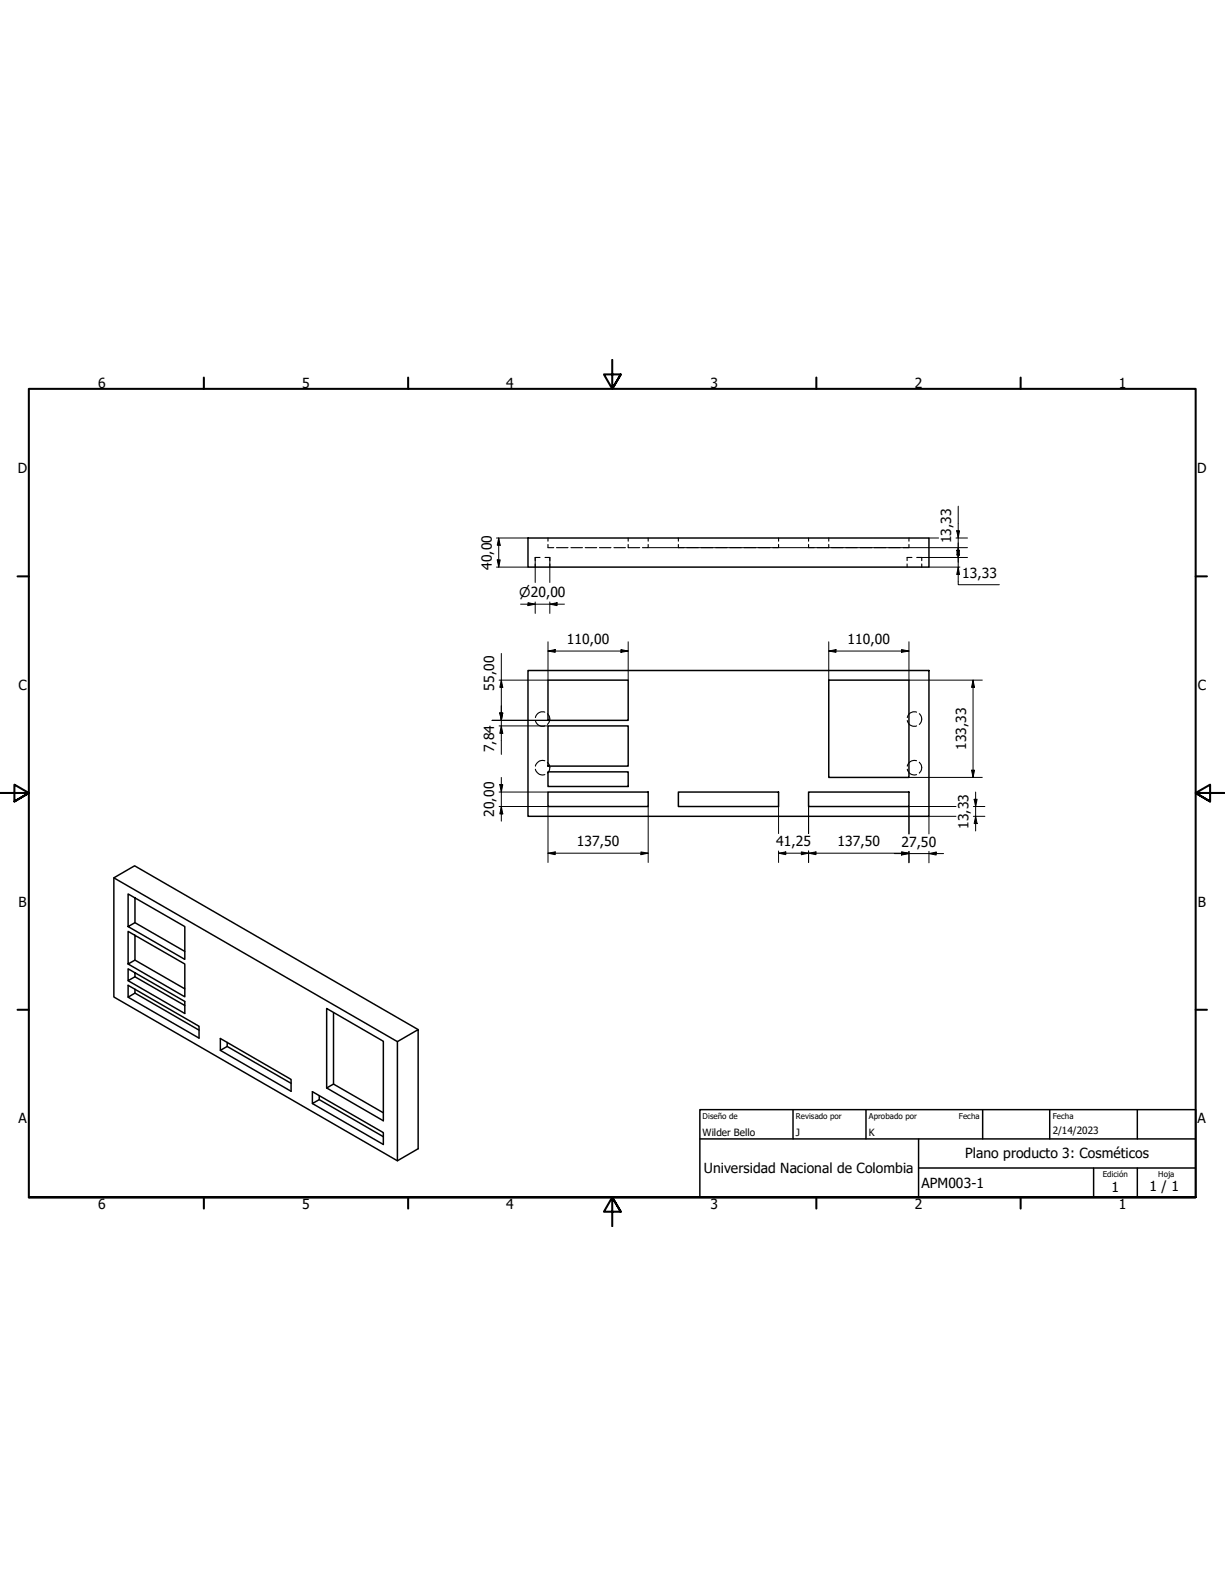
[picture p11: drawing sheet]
<svg xmlns="http://www.w3.org/2000/svg" width="216mm" height="279mm" viewBox="0 0 216 279" stroke-linecap="round" stroke-linejoin="round" font-family="sans-serif">
<!-- layer: Oculto (ISO) -->
<g fill="none" stroke="#000" stroke-width=".2">
<path d="M94.3 99.4v.5M95.2 98.2h-.9v.6M96.1 98.2h.8v.6M96.6 95.9v.6h1M96.6 94.8v.5M96.9 99.4v.5M98.1 96.5h2M100.6 96.5h2.1M103.1 96.5h2.1M105.7 96.5h2M108.2 96.5h2M110.7 95.9v.6h2"/>
<path d="M110.7 94.8v.5M114.2 95.9v.6h-1M114.2 94.8v.5M119.6 94.8v.5M119.6 95.9v.6h1M121.1 96.5h2M123.6 96.5h2M126.1 96.5h2M128.6 96.5h2.1M131.1 96.5h2.1M133.7 96.5h2M137.2 95.9v.6h-1"/>
<path d="M137.2 94.8v.5M142.5 95.9v.6h1M142.5 94.8v.5M146.1 95.9v.6h-2.1M146.1 94.8v.5M146.6 96.5h2M149.1 96.5h2M151.6 96.5h2M154.1 96.5h2.1M156.6 96.5h2.1M159.9 99.4v.5M160.2 95.9v.6h-1"/>
<path d="M160.2 94.8v.5M160.7 98.2h-.8v.6M161.6 98.2h.9v.6M162.5 99.4v.5M94.4 126.9a1.27 1.27 0 0 0 1.6 1M94.4 135.5a1.32 1.32 0 0 0 1.6 1M96 125.5a1.28 1.28 0 0 0-1.6 .9M96 134a1.28 1.28 0 0 0-1.6 1M96.5 125.7a1.27 1.27 0 0 1 0 1.9M96.5 134.3a1.3 1.3 0 0 1 0 1.9M159.9 135.5a1.27 1.27 0 0 0 1.6 1M159.9 126.9a1.22 1.22 0 0 0 1.6 1"/>
<path d="M161.5 134a1.26 1.26 0 0 0-1.6 1M161.5 125.5a1.26 1.26 0 0 0-1.6 .9M162 134.3a1.3 1.3 0 0 1 0 1.9M162 125.7a1.27 1.27 0 0 1 0 1.9"/>
</g>
<!-- layer: Visible (ISO) -->
<g fill="none" stroke="#000" stroke-width=".26">
<path d="M93.1 94.8h70.6v5.1h-70.6zM93.1 118.1h70.6v25.7h-70.6zM96.6 119.8h14.1v7.1h-14.1zM146.1 119.8h14.1v17.2h-14.1zM96.6 139.5h17.6v2.6h-17.6zM96.6 127.9h14.1v7.1h-14.1zM96.6 136h14.1v2.6h-14.1zM119.6 139.5h17.6v2.6h-17.6zM142.5 139.5h17.7v2.6h-17.7zM20.1 154.6l49.9 28.9 3.7-2.1v21l-3.7 2.1-49.9-28.9v-21l3.6-2.1 50 28.9M23.8 158.2v4.3l-1.2 .7v-5.7l10 5.7v5.8l-10-5.8M23.8 174.3v.7l-1.2 .7v-2.1l12.5 7.2v2.1l-12.5-7.2"/>
<path d="M23.8 164.8v4.3l-1.2 .7v-5.7l10 5.7v5.8l-10-5.8M23.8 171.4v.7l-1.2 .7v-2.1l10 5.7v2.1l-10-5.7M23.8 175l11.3 6.5M23.8 162.5l8.8 5.1M23.8 169.1l8.8 5.1M23.8 172.1l8.8 5M57.6 177.7l10 5.7v14l-10-5.7zM58.8 178.4v12.6M40 183.6v.8l-1.2 .6v-2.1l12.5 7.3v2.1l-12.5-7.3M40 184.4l11.3 6.4M56.3 193v.7l-1.2 .7v-2.1l12.5 7.2v2.1l-12.5-7.2M56.3 193.7l11.3 6.5"/>
<path d="M57.6 191.7l1.2-.7 8.8 5M70 183.5v21"/>
</g>
<!-- layer: Borde (ISO) -->
<g fill="none" stroke="#000" stroke-width=".36">
<path d="M35.9 66.5v2M71.9 66.5v2M107.9 63.4v5.1l-1.5-2.5h3l-1.5 2.5 1.5-2.5M143.9 66.5v2M179.9 66.5v2M3.1 101.5h2M210.7 101.5h2M0 139.7h5.1l-2.6-1.5v3l2.6-1.5-2.6 1.5M215.9 139.7h-5.2l2.6-1.5v3l-2.6-1.5 2.6 1.5M3.1 177.9h2M210.7 177.9h2M5.1 210.9v-142.4h205.6v142.4h-205.6h205.6"/>
<path d="M35.9 210.9v2M71.9 210.9v2M109.4 213.5l-1.5-2.6 1.5 2.6h-3l1.5-2.6v5.1M143.9 210.9v2M179.9 210.9v2"/>
</g>
<path d="M123.3 195.5h87.4v15.4h-87.4zM139.8 195.5v5.1M152.6 195.5v5.1M173.2 195.5v5.1M185 195.5v5.1M200.4 195.5v5.1M123.3 200.6h87.4M161.9 205.8h48.8M161.9 200.6v10.3M192.7 205.8v5.1M200.4 205.8v5.1" fill="none" stroke="#000" stroke-width=".26"/>
<!-- layer: Cota (ISO) -->
<g fill="none" stroke="#000" stroke-width=".18">
<path d="M87.5 94.8h5.6M87.5 99.9h5.6M87.6 98.6h.6l-.3 1.3zM87.9 94.8l.3 1.3h-.6zM87.9 94.8v5.1M94.3 98.2v4.4M96.9 98.2v4.4M114.2 96.5h56.3M162.5 98.2h8M163.7 94.8h1.7M163.7 99.9h5.5M168.5 94.8h2"/>
<path d="M168.6 93.5h.5l-.2 1.3zM168.6 96.9h.5l-.2 1.3zM168.9 96.5l.2 1.3h-.5zM168.9 99.9l.2 1.3h-.5zM168.9 89.2v13.8h7.2M88.4 119.8l.2 1.3h-.5zM88.4 115.1v17.8M91.7 106.4h7.8M93.1 106.2l1.2 .2-1.2 .3zM94.3 106v2.1M96.6 114.7l1.3-.3v.5zM96.6 114.7h14.1"/>
<path d="M96.6 113.1v6.7h-8.6M96.9 106.4l1.3-.2v.5zM96.9 106v2.1M109.4 114.4l1.3 .3-1.3 .2zM110.7 113.1v6.7M146.1 114.7l1.2-.3v.5zM146.1 114.7h14.1M146.1 113.1v6.7M158.9 114.4l1.3 .3-1.3 .2zM160.2 113.1v6.7h12.9M171.5 119.8l.3 1.3h-.6zM171.5 119.8v17.2"/>
<path d="M86.7 126.9h9.9M88 127.9h8.6M88 139.5h8.6M88.1 125.6h.5l-.2 1.3zM88.1 138.2h.5l-.2 1.3zM88.4 127.9l.2 1.3h-.5zM88.4 137v7.7M160.2 137h12.9M171.2 135.7h.6l-.3 1.3zM171.9 139.5v6.9M88 142.1h8.6v9.8M88.4 142.1l.2 1.3h-.5z"/>
<path d="M96.6 150.3l1.3-.2v.5zM96.6 150.3h17.6M113 150.1l1.2 .2-1.2 .3zM114.2 142.1v9.8M137.2 150.3l1.3-.2v.5zM137.2 150.3h23M137.2 142.1v4.7M137.2 149.9v2M141.2 150.1l1.3 .2-1.3 .3zM142.5 150.3l1.3-.2v.5zM142.5 142.1v4.7M142.5 149.9v2"/>
<path d="M157.6 150.4h8.7M158.9 150.1l1.3 .2-1.3 .3zM158.9 150.1l1.3 .3-1.3 .2zM160.2 150v2M163.7 150.4l1.3-.3v.5zM163.7 150v2M168.5 142.1h-8.3v4.8M168.5 143.8h-4.8v3.1M171.6 142.1h2M171.6 143.8h2M171.7 140.8h.5l-.3 1.3zM171.9 143.8l.3 1.3h-.5z"/>
</g>
<g fill="#000">
<path d="M87.6 98.6h.6l-.3 1.3z" fill-rule="evenodd"/>
<path d="M87.9 94.8l.3 1.3h-.6z" fill-rule="evenodd"/>
<path d="M168.6 93.5h.5l-.2 1.3z" fill-rule="evenodd"/>
<path d="M168.6 96.9h.5l-.2 1.3z" fill-rule="evenodd"/>
<path d="M168.9 96.5l.2 1.3h-.5z" fill-rule="evenodd"/>
<path d="M93.1 106.2l1.2 .2-1.2 .3z" fill-rule="evenodd"/>
<path d="M96.6 114.7l1.3-.3v.5z" fill-rule="evenodd"/>
<path d="M96.9 106.4l1.3-.2v.5z" fill-rule="evenodd"/>
<path d="M109.4 114.4l1.3 .3-1.3 .2z" fill-rule="evenodd"/>
<path d="M146.1 114.7l1.2-.3v.5z" fill-rule="evenodd"/>
<path d="M158.9 114.4l1.3 .3-1.3 .2z" fill-rule="evenodd"/>
<path d="M168.9 99.9l.2 1.3h-.5z" fill-rule="evenodd"/>
<path d="M88.1 125.6h.5l-.2 1.3z" fill-rule="evenodd"/>
<path d="M88.1 125.6h.5l-.2 1.3z" fill-rule="evenodd"/>
<path d="M88.1 138.2h.5l-.2 1.3z" fill-rule="evenodd"/>
<path d="M88.4 119.8l.2 1.3h-.5z" fill-rule="evenodd"/>
<path d="M88.4 127.9l.2 1.3h-.5z" fill-rule="evenodd"/>
<path d="M171.2 135.7h.6l-.3 1.3z" fill-rule="evenodd"/>
<path d="M171.5 119.8l.3 1.3h-.6z" fill-rule="evenodd"/>
<path d="M88.4 142.1l.2 1.3h-.5z" fill-rule="evenodd"/>
<path d="M96.6 150.3l1.3-.2v.5z" fill-rule="evenodd"/>
<path d="M113 150.1l1.2 .2-1.2 .3z" fill-rule="evenodd"/>
<path d="M137.2 150.3l1.3-.2v.5z" fill-rule="evenodd"/>
<path d="M141.2 150.1l1.3 .2-1.3 .3z" fill-rule="evenodd"/>
<path d="M142.5 150.3l1.3-.2v.5z" fill-rule="evenodd"/>
<path d="M158.9 150.1l1.3 .2-1.3 .3z" fill-rule="evenodd"/>
<path d="M158.9 150.1l1.3 .3-1.3 .2z" fill-rule="evenodd"/>
<path d="M163.7 150.4l1.3-.3v.5z" fill-rule="evenodd"/>
<path d="M171.7 140.8h.5l-.3 1.3z" fill-rule="evenodd"/>
<path d="M171.9 143.8l.3 1.3h-.5z" fill-rule="evenodd"/>
</g>
<g font-size="2.4">
<text x="17.3" y="68.3">6</text>
<text x="53.3" y="68.3">5</text>
<text x="89.2" y="68.3">4</text>
<text x="125.2" y="68.3">3</text>
<text x="161.2" y="68.3">2</text>
<text x="197.2" y="68.3">1</text>
<text x="3.2" y="83.4">D</text>
<text x="211" y="83.4">D</text>
<text x="167.6" y="95.7" transform="rotate(-90 167.6 95.7)">13,33</text>
<text x="86.7" y="100.4" transform="rotate(-90 86.7 100.4)">40,00</text>
<text x="169.6" y="101.8">13,33</text>
<text x="91.5" y="105.2">⌀20,00</text>
<text x="99.9" y="113.5">110,00</text>
<text x="149.4" y="113.5">110,00</text>
<text x="3.3" y="121.5">C</text>
<text x="87.1" y="121.7" transform="rotate(-90 87.1 121.7)">55,00</text>
<text x="211.1" y="121.5">C</text>
<text x="87.1" y="132.5" transform="rotate(-90 87.1 132.5)">7,84</text>
<text x="170.3" y="132.1" transform="rotate(-90 170.3 132.1)">133,33</text>
<text x="87.1" y="143.9" transform="rotate(-90 87.1 143.9)">20,00</text>
<text x="101.7" y="149.1">137,50</text>
<text x="136.8" y="149.1">41,25</text>
<text x="147.6" y="149.1">137,50</text>
<text x="158.9" y="149.1">27,50</text>
<text x="170.7" y="146" transform="rotate(-90 170.7 146)">13,33</text>
<text x="3.3" y="159.7">B</text>
<text x="211.1" y="159.7">B</text>
<text x="3.3" y="197.9">A</text>
<text x="211.1" y="197.9">A</text>
<text x="170.1" y="204">Plano producto 3: Cosméticos</text>
<text x="124" y="206.7">Universidad Nacional de Colombia</text>
<text x="162.4" y="209.2">APM003-1</text>
<text x="202.6" y="209.8">1 / 1</text>
<text x="17.3" y="212.9">6</text>
<text x="53.3" y="212.9">5</text>
<text x="89.2" y="212.9">4</text>
<text x="125.2" y="212.9">3</text>
<text x="161.2" y="212.9">2</text>
<text x="195.9" y="210">1</text>
<text x="197.2" y="212.9">1</text>
</g>
<g font-size="1.8">
<text x="123.8" y="200.1">Wilder Bello</text>
<text x="140.3" y="200.1">J</text>
<text x="153.1" y="200.1">K</text>
<text x="185.5" y="199.8">2/14/2023</text>
</g>
<g font-size="1.4">
<text x="123.8" y="197.1">Diseño de</text>
<text x="140.3" y="197.1">Revisado por</text>
<text x="153.1" y="197.1">Aprobado por</text>
<text x="169" y="197.1">Fecha</text>
<text x="185.5" y="197.1">Fecha</text>
<text x="194.4" y="207.4">Edición</text>
<text x="204.1" y="207.3">Hoja</text>
</g>
</svg>
